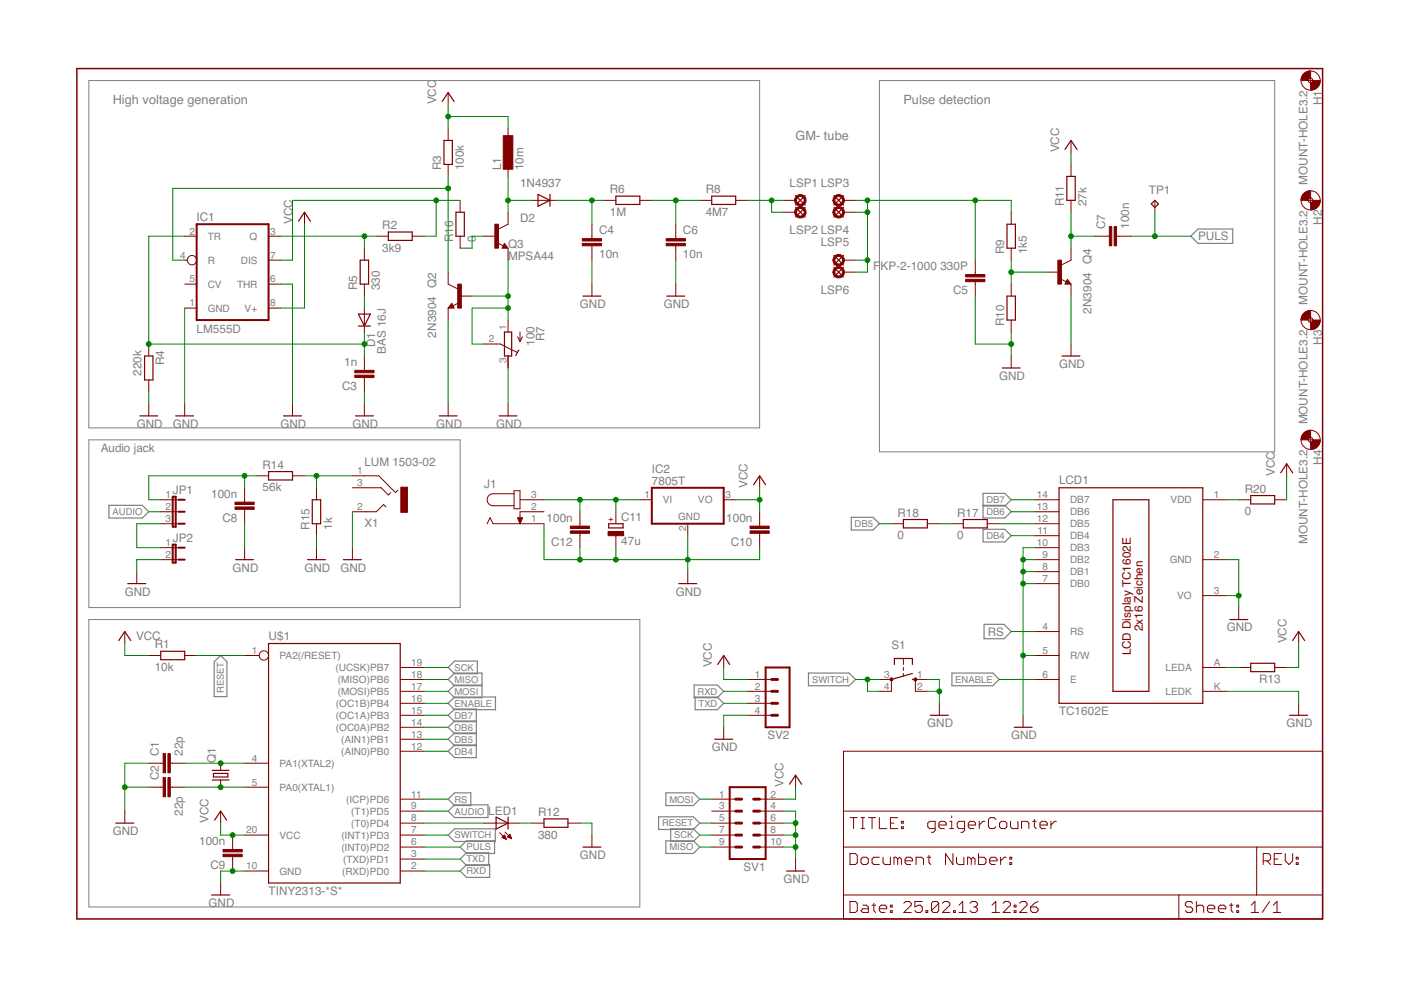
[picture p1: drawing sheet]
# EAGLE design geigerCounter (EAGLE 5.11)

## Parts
C1  22p  C-EUC0805  [C0805]
C2  22p  C-EUC0805  [C0805]
C3  1n  C-EUC0805  [C0805]
C4  10n  C15/7  [C15B7]
C5  FKP-2-1000 330P  C5/5  [C5B5]
C6  10n  C15/7  [C15B7]
C7  100n  C-EUC0805  [C0805]
C8  100n  C-EUC0805  [C0805]
C9  100n  C-EUC0805  [C0805]
C10  100n  C-EUC0805  [C0805]
C11  47u  CPOL-EUUD-5X5,8  [UD-5X5,8_NICHICON]
C12  100n  C-EUC0805  [C0805]
D1  BAS 16J  DIODE-SOD323-W  [SOD323-W]
D2  1N4937  1N4942  [DO41-10]
H1  MOUNT-HOLE3.2  [3,2]
H2  MOUNT-HOLE3.2  [3,2]
H3  MOUNT-HOLE3.2  [3,2]
H4  MOUNT-HOLE3.2  [3,2]
IC1  LM555D  [SO08]
IC2  7805T  [TO220H]
J1  JACK-PLUG1  [SPC4078]
JP1  JP2E  [JP2]
JP2  JP1E  [JP1]
L1  10m  L-EU0207/5V  [0207/5V]
LCD1  TC1602E  [TC1602E]
LED1  LEDCHIP-LED0805  [CHIP-LED0805]
LSP1  PL 120000  SE14  [SE14]
LSP2  PL 120000  SE14  [SE14]
LSP3  PL 120000  SE14  [SE14]
LSP4  PL 120000  SE14  [SE14]
LSP5  PL 120000  SE14  [SE14]
LSP6  PL 120000  SE14  [SE14]
Q1  CRYSTALHC49UP  [HC49UP]
Q2  2N3904  [TO92]
Q3  MPSA44  2N3904  [TO92]
Q4  2N3904  [TO92]
R1  10k  R-EU_R0805  [R0805]
R2  3k9  R-EU_R0805  [R0805]
R3  100k  R-EU_R0805  [R0805]
R4  220k  R-EU_R0805  [R0805]
R5  330  R-EU_R0805  [R0805]
R6  1M  R-EU_0204/7  [0204/7]
R7  100  R-TRIMM64Y  [RTRIM64Y]
R8  4M7  R-EU_0204/7  [0204/7]
R9  1k5  R-EU_0204/7  [0204/7]
R10  R-EU_0204/7  [0204/7]
R11  27k  R-EU_R0805  [R0805]
R12  380  R-EU_R0805  [R0805]
R13  R-EU_R0805  [R0805]
R14  56k  R-EU_R0805  [R0805]
R15  1k  R-EU_R0805  [R0805]
R16  0  R-EU_R0805  [R0805]
R17  0  R-EU_R0805  [R0805]
R18  0  R-EU_R0805  [R0805]
R20  0  R-EU_R0805  [R0805]
S1  10-XX  [B3F-10XX]
SV1  MA05-2  [MA05-2]
SV2  MA04-1  [MA04-1]
TP1  TPTP15SQ  [TP15SQ]
U$1  TINY2313-*S*  [SO20L$]
X1  LUM 1503-02  1503_02  [1503_02]

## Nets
$345: C7.1 Q4.1(C) R11.1
AUDIO: JP1.2 U$1.9((T1)PD5)
DB4: LCD1.11(DB4) U$1.12((AIN0)PB0)
DB5: R18.1 U$1.13((AIN1)PB1)
DB6: LCD1.13(DB6) U$1.14((OC0A)PB2)
DB7: LCD1.14(DB7) U$1.15((OC1A)PB3)
ENABLE: LCD1.6(E) U$1.16((OC1B)PB4)
GND: C1.1 C2.1 C3.1 C4.2 C5.1 C6.2 C8.1 C9.1 C10.1 C11.- C12.1 IC1.1(GND) IC1.6(THR) IC2.2(GND) J1.1 JP2.2 LCD1.2(GND) LCD1.3(VO) LCD1.5(R/W) LCD1.7(DB0) LCD1.8(DB1) LCD1.9(DB2) LCD1.10(DB3) LCD1.K(LEDK) Q2.3(E) Q4.3(E) R4.2 R7.3(A) R10.1 R12.2 R15.1 S1.1(S) S1.2(S1) SV1.4 SV1.6 SV1.8 SV1.10 SV2.4 U$1.10(GND) X1.2
MISO: SV1.9 U$1.18((MISO)PB6)
MOSI: SV1.1 U$1.17((MOSI)PB5)
N$1: C6.1 R6.2 R8.1
N$2: IC1.3(Q) R2.1 R5.2
N$3: LCD1.A(LEDA) R13.2
N$4: LED1.A U$1.8((T0)PD4)
N$5: IC1.7(DIS) R2.2 R16.2
N$6: IC1.4(R) Q2.1(C) R3.1
N$7: LED1.C R12.1
N$8: D1.A R5.1
N$9: JP1.3 JP2.1
N$10: LSP1.MP LSP2.MP R8.2
N$11: C5.2 LSP3.MP LSP4.MP LSP5.MP LSP6.MP R9.2
N$12: Q4.2(B) R9.1 R10.2
N$13: D2.A L1.2 Q3.1(C)
N$14: Q2.2(B) Q3.3(E) R7.1(E) R7.2(S)
N$16: C8.2 JP1.1 R14.1
N$17: C4.1 D2.C R6.1
N$18: C3.2 D1.C IC1.2(TR) R4.1
N$19: C2.2 Q1.1 U$1.5(PA0(XTAL1))
N$20: C1.2 Q1.2 U$1.4(PA1(XTAL2))
N$21: C11.+ C12.2 IC2.1(VI) J1.3
N$22: R14.2 R15.2 X1.1
N$23: Q3.2(B) R16.1
N$24: LCD1.12(DB5) R17.2
N$25: R17.1 R18.2
N$26: LCD1.1(VDD) R20.1
PULS: C7.2 TP1.TP U$1.6((INT0)PD2)
RESET: R1.2 SV1.5 U$1.1(PA2(/RESET))
RS: LCD1.4(RS) U$1.11((ICP)PD6)
RXD: SV2.2 U$1.2((RXD)PD0)
SCK: SV1.7 U$1.19((UCSK)PB7)
SWITCH: S1.3(P) S1.4(P1) U$1.7((INT1)PD3)
TXD: SV2.3 U$1.3((TXD)PD1)
VCC: C9.2 C10.2 IC1.8(V+) IC2.3(VO) L1.1 R1.1 R3.2 R11.2 R13.1 R20.2 SV1.2 SV2.1 U$1.20(VCC)
Unconnected: IC1.5(CV) J1.2 SV1.3 X1.2@2 X1.3

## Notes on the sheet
- High voltage generation | Pulse detection
- GM- tube
- Audio jack
